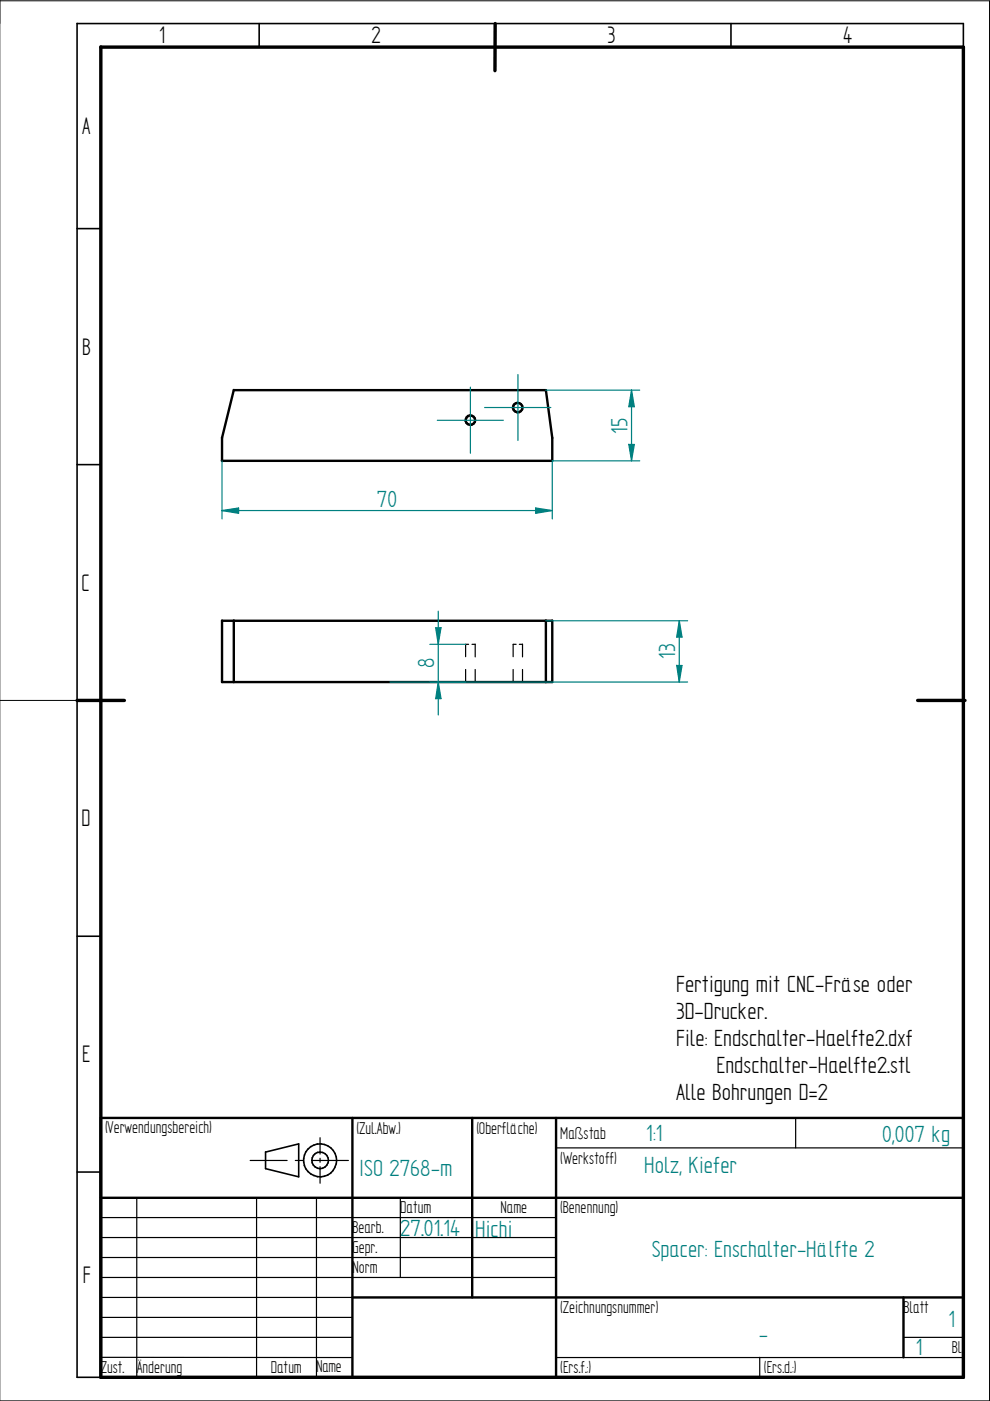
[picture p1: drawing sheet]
<svg xmlns="http://www.w3.org/2000/svg" width="210mm" height="297mm" viewBox="0 0 210 297" stroke-linecap="round" stroke-linejoin="round" font-family="sans-serif">
<path d="M0 0v297h209.8v-296.8h-209.8M0 148.5h16.3" fill="none" stroke="#000" stroke-width=".21"/>
<g fill="none" stroke="#000" stroke-width=".34">
<path d="M16.3 5v287h5.1M16.3 5h188v5M54.9 5v5M105 5v5M155 5v5M16.3 48.5h5.1M16.3 98.5h5.1M16.3 148.5h5.1M16.3 198.5h5.1M16.3 248.5h5.1M56.3 244.2v3.6l7 1.7v-7l-7 1.8M64.4 246.4l.2 .7"/>
<path d="M64.4 245.6v.8M64.5 247.1l.4 .7M64.6 244.9l-.2 .8M64.8 247.8l.5 .6M65.3 248.4l.6 .5M65.3 243.6l-.7 1.3M65.9 248.9l.7 .4M65.9 243.1l-.6 .5M66.1 246l.1 .5M66.2 246.5l.3 .6M66.4 247l.4 .4M66.5 244.9l-.4 1.1"/>
<path d="M66.5 249.2l.8 .3M66.6 242.7l-.7 .4M66.8 247.4l.6 .3M66.8 244.6l-.3 .4M67.3 249.5h.8M67.3 247.7l.6 .1M67.3 242.6a3.5 3.5 0 0 1 3.7 4.9M67.3 242.5l-.7 .3M67.4 244.3a1.74 1.74 0 0 1 2.1 .9 1.74 1.74 0 0 1-.6 2.2M67.4 244.3l-.6 .3M68.4 247.7l-.6 .1M68.8 249.4l-.8 .1"/>
<path d="M68.9 247.4l-.5 .3M70.7 248.2l-1.2 .9-.8 .3M71 247.5l-.4 .7"/>
</g>
<path d="M21.4 9.9l182.9 .1v282h-182.9zM105 5l-.1 10M16.3 148.5h10.1M194.6 148.5h10" fill="none" stroke="#000" stroke-width=".72"/>
<g fill="none" stroke="#000" stroke-width=".51">
<path d="M49.6 82.7h66.1l1.4 10.1v4.9h-70.1M49.6 82.7l-2.5 10.1v4.9M98.7 89.3l.5 .7M98.8 88.9v.4M98.9 88.5l-.1 .4M99.2 89.9l.5 .2M99.7 88.1a.99 .99 0 0 1 1 .8 .99 .99 0 0 1-.7 1.1M99.7 88.1l-.5 .1-.3 .3M100 90l-.4 .1M108.8 86.6l.2 .4M108.8 86.1v.5M108.9 87l.4 .3"/>
<path d="M109 85.8l-.2 .4M109.3 85.5l-.3 .3M109.7 85.4a.98 .98 0 0 1 1 .6 .98 .98 0 0 1-.3 1.2M109.7 85.4l-.4 .2M110.4 87.2l-.8 .2-.3-.2M47.1 131.6v13h70v-13M47.1 131.6h70M49.6 131.6v13M115.7 131.6v13M21.4 237h182.9v55h-182.9zM74.7 237v55M100.1 237v38.1"/>
<path d="M117.9 237v55M21.4 254h182.9M74.7 275.1h129.6M191.6 275.1v12.7"/>
</g>
<g fill="none" stroke="#000" stroke-width=".25">
<path d="M99.4 136.6h-.7v2.6M100.1 136.6h.7M100.8 136.6v2.7M109.4 136.6h-.6v2.6M110.1 136.6h.7M110.8 136.6v2.7M98.7 141.9v2.7M100.8 141.9v2.7M108.8 141.9v2.7M110.8 141.9v2.7M168.7 237v6.4M21.4 258.1h96.5"/>
<path d="M29 254v38M53 246h7.9M54.4 254v38M62.6 246h1.7M66.1 246h7.8M67.1 254v38M67.9 241.2v3.5M67.9 245.6v.8M67.9 247.4v3.5M84.9 254v16.8M117.9 243.4h86.4M21.4 279.3h53.3"/>
<path d="M21.4 275.1h53.3M21.4 270.8h96.5M21.4 266.6h96.5M21.4 262.4h96.5M21.4 287.8h53.2M21.4 283.5h53.3M117.8 287.8h86.4M161.1 287.8v4.2M191.6 283.5h12.7"/>
</g>
<path d="M144 131.6l.6 3.5h-1.1l.5-3.5" fill="none" stroke="#008080" stroke-width=".25"/>
<path d="M144 131.6l.6 3.5h-1.1z" fill="#008080"/>
<path d="M143.5 141.1l.5 3.5 .6-3.5h-1.1" fill="none" stroke="#008080" stroke-width=".25"/>
<path d="M143.5 141.1h1.1l-.6 3.5z" fill="#008080"/>
<path d="M92.3 133.1h1.2M93.5 133.1l-.6 3.5-.5-3.5M115.7 131.6h30.1M144 131.6v13M82.7 144.6h63.1" fill="none" stroke="#008080" stroke-width=".25"/>
<path d="M92.4 133.1h1.1l-.6 3.5z" fill="#008080"/>
<path d="M92.9 144.6l-.5 3.5M92.9 144.6l.6 3.5h-1.2" fill="none" stroke="#008080" stroke-width=".25"/>
<path d="M92.9 144.6l.6 3.5h-1.1z" fill="#008080"/>
<path d="M133.9 82.7l.6 3.5h-1.2l.6-3.5M91.1 136.6h7.6M92.9 129.6v22M91.1 144.6h7.6" fill="none" stroke="#008080" stroke-width=".25"/>
<path d="M133.9 82.7l.6 3.5h-1.2z" fill="#008080"/>
<path d="M133.3 94.2l.6 3.5 .6-3.5h-1.2" fill="none" stroke="#008080" stroke-width=".25"/>
<path d="M133.3 94.2h1.2l-.6 3.5z" fill="#008080"/>
<path d="M115.7 82.7h19.9M117.1 97.7h18.5M133.9 82.7v15M113.5 107.7l3.6 .5-3.5 .6v-1.1" fill="none" stroke="#008080" stroke-width=".25"/>
<path d="M113.6 107.7l3.5 .5-3.5 .6z" fill="#008080"/>
<path d="M47 108.2l3.6 .6v-1.1l-3.5 .5" fill="none" stroke="#008080" stroke-width=".25"/>
<path d="M47.1 108.2l3.5-.5v1.1z" fill="#008080"/>
<path d="M109.8 79.4v14M47.1 97.7v12.3M92.7 89.1h14M99.7 82.1v14M102.7 86.4h14.1M117.1 97.7v12.3M47 108.2h70.1" fill="none" stroke="#008080" stroke-width=".25"/>
<g font-size="5.7">
<text x="33.8" y="9.2">1</text>
<text x="78.8" y="9.2">2</text>
<text x="128.8" y="9.2">3</text>
<text x="178.8" y="9.2">4</text>
<text x="17.4" y="28.4">A</text>
<text x="17.4" y="75.2">B</text>
<text x="17.3" y="125.2">C</text>
<text x="17.3" y="175.2">D</text>
<text x="17.4" y="225.2">E</text>
<text x="17.6" y="271.9">F</text>
</g>
<g font-size="5.6" fill="#008080">
<text x="133" y="91.9" transform="rotate(-90 133 91.9)">15</text>
<text x="79.9" y="107.4">70</text>
<text x="92.1" y="141.7" transform="rotate(-90 92.1 141.7)">8</text>
<text x="143.2" y="139.7" transform="rotate(-90 143.2 139.7)">13</text>
<text x="137" y="242">1:1</text>
<text x="187" y="242.2">0,007 kg</text>
<text x="76.2" y="249.4">ISO 2768-m</text>
<text x="136.6" y="248.8">Holz, Kiefer</text>
<text x="84.9" y="262">27.01.14</text>
<text x="100.8" y="262.3">Hichi</text>
<text x="138.2" y="266.6">Spacer: Enschalter-Hälfte 2</text>
<text x="201.1" y="281.3">1</text>
<text x="160.9" y="284.6">-</text>
<text x="194.2" y="287.4">1</text>
</g>
<g font-size="5.6">
<text x="143.3" y="210.3">Fertigung mit CNC-Fräse oder</text>
<text x="143.3" y="216">3D-Drucker.</text>
<text x="143.3" y="221.7">File: Endschalter-Haelfte2.dxf</text>
<text x="151.9" y="227.5">Endschalter-Haelfte2.stl</text>
<text x="143.3" y="233.2">Alle Bohrungen D=2</text>
</g>
<g font-size="4.1">
<text x="22.3" y="240.2">(Verwendungsbereich)</text>
<text x="75.6" y="240.4">(Zul.Abw.)</text>
<text x="101" y="240.4">(Oberfläche)</text>
<text x="118.8" y="241.4">Maßstab</text>
<text x="118.8" y="246.7">(Werkstoff)</text>
<text x="84.9" y="257.3">Datum</text>
<text x="106.1" y="257.3">Name</text>
<text x="118.8" y="257.3">(Benennung)</text>
<text x="74.7" y="261.5">Bearb.</text>
<text x="74.7" y="265.7">Gepr.</text>
<text x="74.7" y="270">Norm</text>
<text x="118.8" y="278.4">(Zeichnungsnummer)</text>
<text x="191.6" y="278.4">Blatt</text>
<text x="201.8" y="286.9">Bl.</text>
<text x="21.4" y="291.1">Zust. Änderung</text>
<text x="57.4" y="291.1">Datum</text>
<text x="67.1" y="291">Name</text>
<text x="118.8" y="291.1">(Ers.f.:)</text>
<text x="162" y="291.1">(Ers.d.:)</text>
</g>
</svg>
